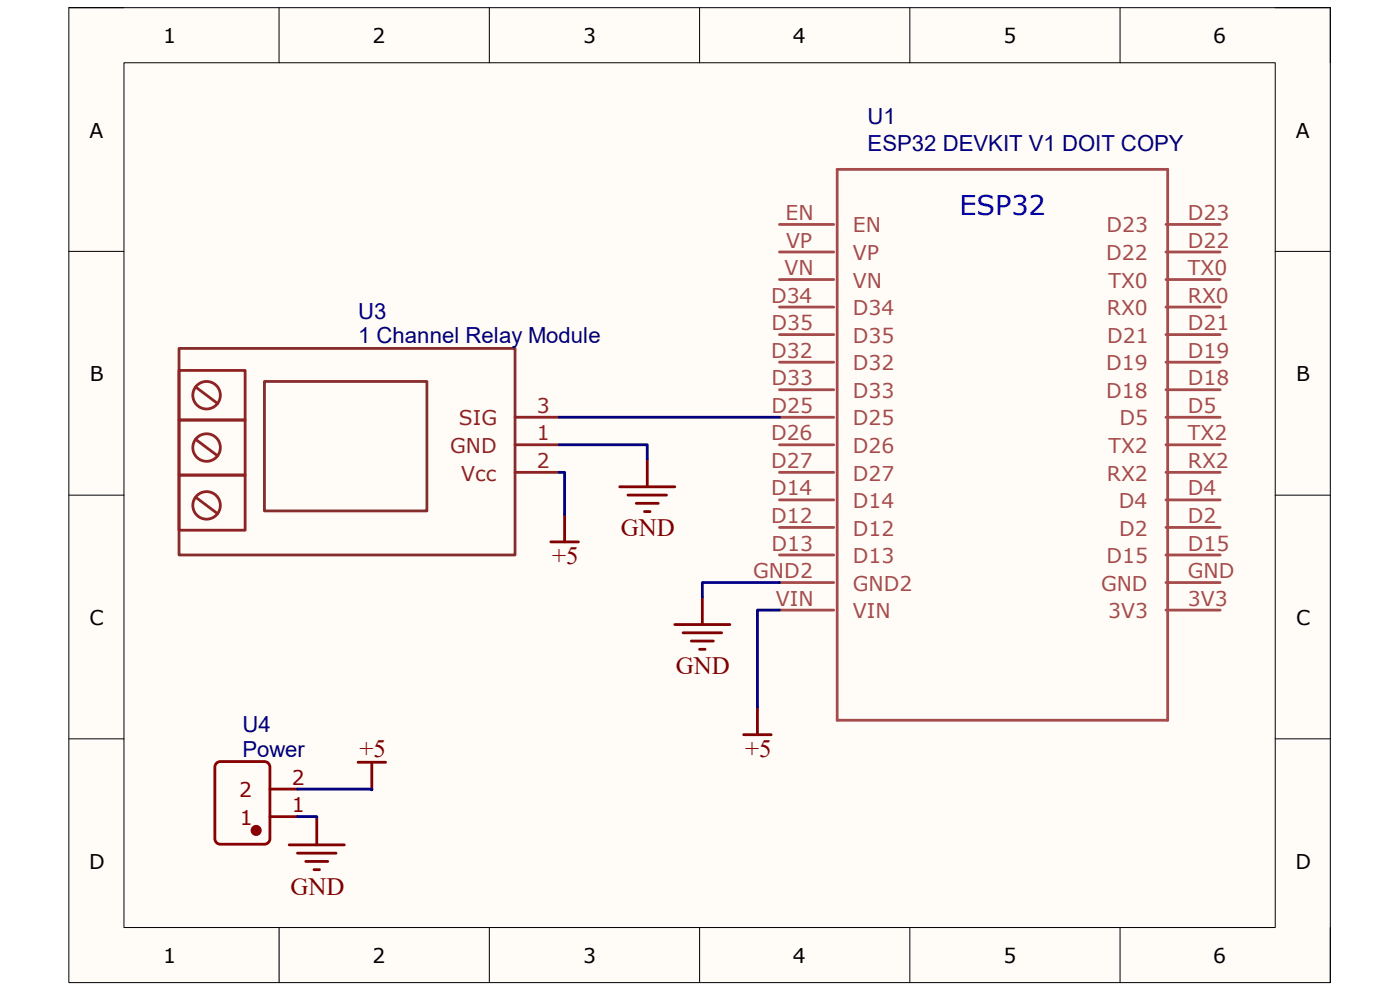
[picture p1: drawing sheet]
<svg xmlns="http://www.w3.org/2000/svg" width="297mm" height="210mm" viewBox="0 0 297 210" stroke-linecap="round" stroke-linejoin="round" font-family="sans-serif">
<path d="M14.6 1.6h267.6v206.8h-267.6z" fill-rule="evenodd" fill="#fffcf8"/>
<path d="M14.6 1.6h267.6v206.8h-267.6z" fill="none" stroke="#000" stroke-width=".21"/>
<path d="M26.3 13.3h244.2v183.5h-244.2z" fill-rule="evenodd" fill="#fffcf8"/>
<g fill="none" stroke="#000" stroke-width=".21">
<path d="M14.6 1.6h11.7M26.3 13.3h244.2v183.5h-244.2zM59.2 1.6v11.7M103.8 1.6v11.7M148.4 1.6v11.7M193 1.6v11.7M237.6 1.6v11.7M270.5 1.6h11.7v11.7M14.6 53.3h11.7M270.5 53.3h11.7M14.6 105h11.7M270.5 105h11.7"/>
<path d="M14.6 156.7h11.7M270.5 156.7h11.7M59.2 196.8v11.6M103.8 196.8v11.6M148.4 196.8v11.6M193 196.8v11.6M237.6 196.8v11.6M282.2 196.8v11.6"/>
</g>
<g fill="none" stroke="#a54b4b" stroke-width=".59">
<path d="M177.6 35.9h70.1v116.9h-70.1zM165.4 59.3h11.5M165.4 53.5h11.5M165.4 47.6h11.5M247.4 59.3h11.5M247.4 53.5h11.5M247.4 47.6h11.5M165.4 76.8h11.5M165.4 71h11.5M165.4 65.1h11.5M247.4 76.8h11.5M247.4 71h11.5"/>
<path d="M247.4 65.1h11.5M165.4 94.4h11.5M165.4 88.5h11.5M165.4 82.7h11.5M247.4 94.4h11.5M247.4 88.5h11.5M247.4 82.7h11.5M165.4 117.7h11.5M165.4 111.9h11.5M165.4 106h11.5M165.4 100.2h11.5M247.4 117.7h11.5"/>
<path d="M247.4 111.9h11.5M247.4 106h11.5M247.4 100.2h11.5M165.4 129.4h11.5M165.4 123.6h11.5M247.4 129.4h11.5M247.4 123.6h11.5"/>
</g>
<path d="M38 73.9h71.3v43.8h-71.3zM56.1 80.9h34.5v27.5h-34.5z" fill="none" stroke="#832d2d" stroke-width=".59"/>
<g fill="none" stroke="#8d2323" stroke-width=".59">
<path d="M38 78.6h14v10.5h-14zM38 89.1h14v11.7h-14zM41.5 82.1l4.7 3.5M41.5 93.2l4.7 3.5M109.3 88.5h9.3M109.3 94.4h9.3M38 100.8h14v11.7h-14zM41.5 105.5l4.7 3.5M109.3 100.2h9.3"/>
<circle cx="43.8" cy="83.8" r="2.92"/>
<circle cx="43.8" cy="94.9" r="2.92"/>
<circle cx="43.8" cy="107.2" r="2.92"/>
</g>
<path d="M46.1 161.8l.6-.2h9.4a1.18 1.18 0 0 1 1.2 1.1v15.2a1.18 1.18 0 0 1-1.2 1.2h-9.4a1.17 1.17 0 0 1-1.1-1.2v-15.2v-.3z" fill="none" stroke="#800" stroke-width=".59"/>
<circle cx="54.3" cy="176.2" r=".88" fill="#800"/>
<g fill="none" stroke="#800" stroke-width=".59">
<path d="M57.3 167.4h5.8M57.3 173.2h5.8"/>
<circle cx="54.3" cy="176.2" r=".88"/>
</g>
<g fill="none" stroke="#800000" stroke-width=".59">
<path d="M137.3 97.4v5.9M116.9 115h5.8M119.8 109.1v5.9M131.5 103.3h11.7M133.2 105h8.2M135 106.8h4.7M136.7 108.5h1.2M143.2 132.5h11.6M144.9 134.2h8.2M146.7 136h4.6M148.4 137.7h1.2M149 126.6v5.9"/>
<path d="M157.8 155.9h5.8M160.7 150v5.9M61.4 179.2h11.6M67.2 173.4v5.8M76 161.7h5.8M78.9 161.7v5.8M63.1 181h8.2M64.9 182.7h4.6M66.6 184.5h1.2"/>
</g>
<path d="M118.6 94.4h18.7v3M118.6 88.5h46.8M118.6 100.2h1.2v8.9M165.4 129.4h-4.7v20.6M165.4 123.6h-16.4v3M63.1 167.4h15.8v.1M63.1 173.2h4.1v.2" fill="none" stroke="#000080" stroke-width=".59"/>
<text font-size="5.8" fill="#00f" x="203.5" y="45.7">ESP32</text>
<g font-size="5.3" fill="#800000">
<text x="131.7" y="113.8">GND</text>
<text x="117.1" y="119.6">+5</text>
<text x="143.4" y="143">GND</text>
<text x="76.2" y="160.6">+5</text>
<text x="158.1" y="160.6">+5</text>
<text x="61.6" y="189.8">GND</text>
</g>
<g font-size="4.7" fill="#000080">
<text x="184.1" y="26.3">U1</text>
<text x="184.1" y="32.1">ESP32 DEVKIT V1 DOIT COPY</text>
<text x="76" y="67.6">U3</text>
<text x="76" y="72.9">1 Channel Relay Module</text>
<text x="51.4" y="155.3">U4</text>
<text x="51.4" y="160.5">Power</text>
</g>
<g font-size="4.3">
<text x="34.6" y="9.2">1</text>
<text x="79" y="9.2">2</text>
<text x="123.7" y="9.2">3</text>
<text x="168.2" y="9.2">4</text>
<text x="212.9" y="9.2">5</text>
<text x="257.4" y="9.2">6</text>
<text x="19" y="29.2">A</text>
<text x="274.9" y="29.2">A</text>
<text x="19" y="80.9">B</text>
<text x="275" y="80.9">B</text>
<text x="19" y="132.6">C</text>
<text x="275" y="132.6">C</text>
<text x="18.9" y="184.3">D</text>
<text x="274.8" y="184.3">D</text>
<text x="34.6" y="204.3">1</text>
<text x="79" y="204.3">2</text>
<text x="123.7" y="204.3">3</text>
<text x="168.2" y="204.3">4</text>
<text x="212.9" y="204.3">5</text>
<text x="257.4" y="204.3">6</text>
</g>
<g font-size="4.3" fill="#a54b4b">
<text x="166.6" y="46.7">EN</text>
<text x="252" y="46.7">D23</text>
<text x="166.8" y="52.5">VP</text>
<text x="180.9" y="49.3">EN</text>
<text x="234.7" y="49.3">D23</text>
<text x="252" y="52.5">D22</text>
<text x="166.4" y="58.4">VN</text>
<text x="180.9" y="55.2">VP</text>
<text x="234.7" y="55.2">D22</text>
<text x="252" y="58.4">TX0</text>
<text x="163.6" y="64.2">D34</text>
<text x="180.9" y="61">VN</text>
<text x="235.2" y="61">TX0</text>
<text x="252" y="64.2">RX0</text>
<text x="163.7" y="70.1">D35</text>
<text x="180.9" y="66.8">D34</text>
<text x="234.8" y="66.8">RX0</text>
<text x="252" y="70.1">D21</text>
<text x="163.6" y="75.9">D32</text>
<text x="180.9" y="72.7">D35</text>
<text x="234.9" y="72.7">D21</text>
<text x="252" y="75.9">D19</text>
<text x="163.7" y="81.7">D33</text>
<text x="180.9" y="78.5">D32</text>
<text x="234.7" y="78.5">D19</text>
<text x="252" y="81.7">D18</text>
<text x="163.7" y="87.6">D25</text>
<text x="180.9" y="84.4">D33</text>
<text x="234.7" y="84.4">D18</text>
<text x="252" y="87.6">D5</text>
<text x="163.6" y="93.4">D26</text>
<text x="180.9" y="90.2">D25</text>
<text x="237.5" y="90.2">D5</text>
<text x="252" y="93.4">TX2</text>
<text x="163.6" y="99.3">D27</text>
<text x="180.9" y="101.9">D27</text>
<text x="180.9" y="96.1">D26</text>
<text x="234.8" y="101.9">RX2</text>
<text x="235.2" y="96.1">TX2</text>
<text x="252" y="99.3">RX2</text>
<text x="163.6" y="105.1">D14</text>
<text x="180.9" y="107.8">D14</text>
<text x="237.4" y="107.8">D4</text>
<text x="252" y="105.1">D4</text>
<text x="163.6" y="111">D12</text>
<text x="180.9" y="113.6">D12</text>
<text x="237.4" y="113.6">D2</text>
<text x="252" y="111">D2</text>
<text x="163.7" y="116.8">D13</text>
<text x="180.9" y="119.5">D13</text>
<text x="234.7" y="119.5">D15</text>
<text x="252" y="116.8">D15</text>
<text x="159.8" y="122.7">GND2</text>
<text x="180.9" y="125.3">GND2</text>
<text x="233.6" y="125.3">GND</text>
<text x="252" y="122.7">GND</text>
<text x="164.6" y="128.5">VIN</text>
<text x="180.9" y="131.1">VIN</text>
<text x="235.1" y="131.1">3V3</text>
<text x="252" y="128.5">3V3</text>
</g>
<g font-size="4.3" fill="#8d2323">
<text x="113.9" y="87.6">3</text>
<text x="97.4" y="90.2">SIG</text>
<text x="113.9" y="93.4">1</text>
<text x="95.5" y="96.1">GND</text>
<text x="97.8" y="101.9">Vcc</text>
<text x="113.9" y="99.3">2</text>
</g>
<g font-size="4.3" fill="#800">
<text x="61.9" y="166.5">2</text>
<text x="50.7" y="169.1">2</text>
<text x="61.9" y="172.3">1</text>
<text x="50.9" y="175">1</text>
</g>
</svg>
